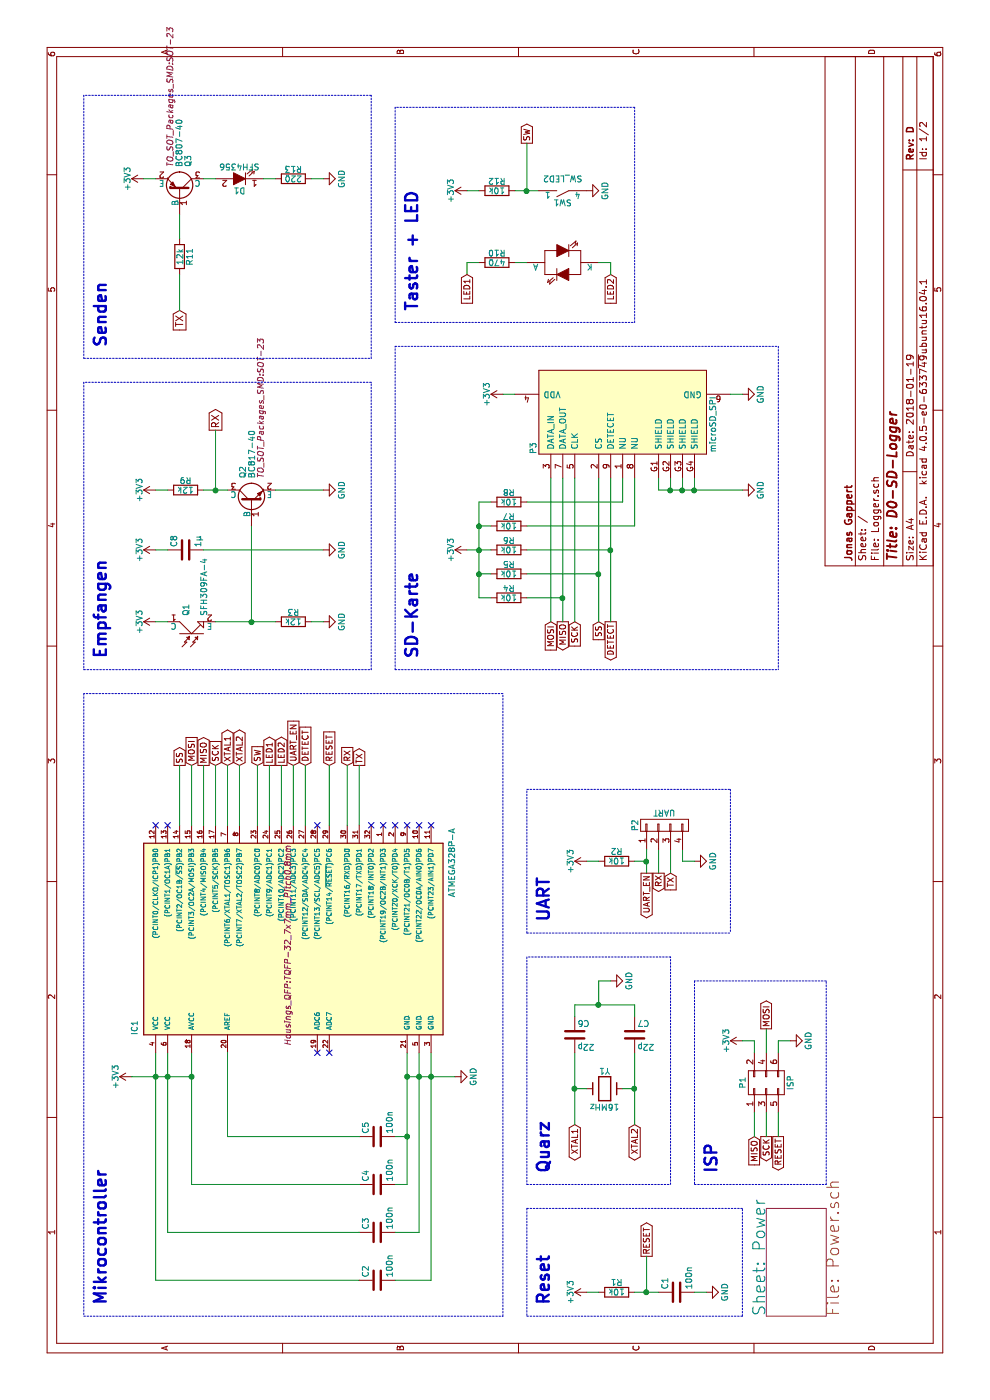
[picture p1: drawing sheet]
EESchema Schematic File Version 2
LIBS:Logger-rescue
LIBS:power
LIBS:device
LIBS:transistors
LIBS:conn
LIBS:linear
LIBS:regul
LIBS:74xx
LIBS:cmos4000
LIBS:adc-dac
LIBS:memory
LIBS:xilinx
LIBS:microcontrollers
LIBS:dsp
LIBS:microchip
LIBS:analog_switches
LIBS:motorola
LIBS:texas
LIBS:intel
LIBS:audio
LIBS:interface
LIBS:digital-audio
LIBS:philips
LIBS:display
LIBS:cypress
LIBS:siliconi
LIBS:opto
LIBS:atmel
LIBS:contrib
LIBS:valves
LIBS:card
LIBS:Logger-cache
EELAYER 25 0
EELAYER END
$Descr A4 11693 8268
encoding utf-8
Sheet 1 2
Title "D0-SD-Logger"
Date "2018-01-19"
Rev "D"
Comp "Jonas Gappert"
Comment1 ""
Comment2 ""
Comment3 ""
Comment4 ""
$EndDescr
$Comp
L ATMEGA328P-A IC1
U 1 1
P 3800 2400
F 0 "IC1" H 3050 3650 50  0000 L BNN
F 1 "ATMEGA328P-A" H 4200 1000 50  0000 L BNN
F 2 "Housings_QFP:TQFP-32_7x7mm_Pitch0.8mm" H 3800 2400 50  0000 C CIN
F 3 "" H 3800 2400 50  0000 C CNN
	1    3800 2400
	1    0    0    -1  
$EndComp
$Comp
L C C4
U 1 1
P 1800 3150
F 0 "C4" H 1825 3250 50  0000 L CNN
F 1 "100n" H 1825 3050 50  0000 L CNN
F 2 "Capacitors_SMD:C_0603_HandSoldering" H 1838 3000 50  0001 C CNN
F 3 "" H 1800 3150 50  0000 C CNN
	1    1800 3150
	1    0    0    -1  
$EndComp
$Comp
L C C3
U 1 1
P 1400 3150
F 0 "C3" H 1425 3250 50  0000 L CNN
F 1 "100n" H 1425 3050 50  0000 L CNN
F 2 "Capacitors_SMD:C_0603_HandSoldering" H 1438 3000 50  0001 C CNN
F 3 "" H 1400 3150 50  0000 C CNN
	1    1400 3150
	1    0    0    -1  
$EndComp
$Comp
L C C2
U 1 1
P 1000 3150
F 0 "C2" H 1025 3250 50  0000 L CNN
F 1 "100n" H 1025 3050 50  0000 L CNN
F 2 "Capacitors_SMD:C_0603_HandSoldering" H 1038 3000 50  0001 C CNN
F 3 "" H 1000 3150 50  0000 C CNN
	1    1000 3150
	1    0    0    -1  
$EndComp
$Comp
L +3V3 #PWR01
U 1 1
P 2700 1100
F 0 "#PWR01" H 2700 950 50  0001 C CNN
F 1 "+3V3" H 2700 1240 50  0000 C CNN
F 2 "" H 2700 1100 50  0000 C CNN
F 3 "" H 2700 1100 50  0000 C CNN
	1    2700 1100
	1    0    0    -1  
$EndComp
$Comp
L GND #PWR02
U 1 1
P 2700 3800
F 0 "#PWR02" H 2700 3550 50  0001 C CNN
F 1 "GND" H 2700 3650 50  0000 C CNN
F 2 "" H 2700 3800 50  0000 C CNN
F 3 "" H 2700 3800 50  0000 C CNN
	1    2700 3800
	1    0    0    -1  
$EndComp
$Comp
L Q_PHOTO_NPN Q1
U 1 1
P 6400 1600
F 0 "Q1" H 6550 1650 50  0000 L CNN
F 1 "SFH309FA-4" H 6550 1500 50  0000 L CNN
F 2 "LEDs:LED-3MM-SMD" H 6400 1600 50  0001 C CNN
F 3 "" H 6400 1600 50  0000 C CNN
	1    6400 1600
	1    0    0    -1  
$EndComp
$Comp
L R R3
U 1 1
P 6500 2450
F 0 "R3" V 6580 2450 50  0000 C CNN
F 1 "12k" V 6500 2450 50  0000 C CNN
F 2 "Resistors_SMD:R_0603_HandSoldering" V 6430 2450 50  0001 C CNN
F 3 "" H 6500 2450 50  0000 C CNN
	1    6500 2450
	1    0    0    -1  
$EndComp
$Comp
L C C8
U 1 1
P 7100 1550
F 0 "C8" H 7125 1650 50  0000 L CNN
F 1 "1µ" H 7125 1450 50  0000 L CNN
F 2 "Capacitors_SMD:C_0603_HandSoldering" H 7138 1400 50  0001 C CNN
F 3 "" H 7100 1550 50  0000 C CNN
	1    7100 1550
	1    0    0    -1  
$EndComp
$Comp
L R R9
U 1 1
P 7600 1550
F 0 "R9" V 7680 1550 50  0000 C CNN
F 1 "12k" V 7600 1550 50  0000 C CNN
F 2 "Resistors_SMD:R_0603_HandSoldering" V 7530 1550 50  0001 C CNN
F 3 "" H 7600 1550 50  0000 C CNN
	1    7600 1550
	1    0    0    -1  
$EndComp
$Comp
L BC817-40 Q2
U 1 1
P 7500 2100
F 0 "Q2" H 7700 2175 50  0000 L CNN
F 1 "BC817-40" H 7700 2100 50  0000 L CNN
F 2 "TO_SOT_Packages_SMD:SOT-23" H 7700 2025 50  0000 L CIN
F 3 "" H 7500 2100 50  0000 L CNN
	1    7500 2100
	1    0    0    -1  
$EndComp
$Comp
L GND #PWR03
U 1 1
P 6500 2700
F 0 "#PWR03" H 6500 2450 50  0001 C CNN
F 1 "GND" H 6500 2550 50  0000 C CNN
F 2 "" H 6500 2700 50  0000 C CNN
F 3 "" H 6500 2700 50  0000 C CNN
	1    6500 2700
	1    0    0    -1  
$EndComp
$Comp
L GND #PWR04
U 1 1
P 7100 2700
F 0 "#PWR04" H 7100 2450 50  0001 C CNN
F 1 "GND" H 7100 2550 50  0000 C CNN
F 2 "" H 7100 2700 50  0000 C CNN
F 3 "" H 7100 2700 50  0000 C CNN
	1    7100 2700
	1    0    0    -1  
$EndComp
$Comp
L GND #PWR05
U 1 1
P 7600 2700
F 0 "#PWR05" H 7600 2450 50  0001 C CNN
F 1 "GND" H 7600 2550 50  0000 C CNN
F 2 "" H 7600 2700 50  0000 C CNN
F 3 "" H 7600 2700 50  0000 C CNN
	1    7600 2700
	1    0    0    -1  
$EndComp
$Comp
L +3V3 #PWR06
U 1 1
P 7600 1300
F 0 "#PWR06" H 7600 1150 50  0001 C CNN
F 1 "+3V3" H 7600 1440 50  0000 C CNN
F 2 "" H 7600 1300 50  0000 C CNN
F 3 "" H 7600 1300 50  0000 C CNN
	1    7600 1300
	1    0    0    -1  
$EndComp
$Comp
L +3V3 #PWR07
U 1 1
P 6500 1300
F 0 "#PWR07" H 6500 1150 50  0001 C CNN
F 1 "+3V3" H 6500 1440 50  0000 C CNN
F 2 "" H 6500 1300 50  0000 C CNN
F 3 "" H 6500 1300 50  0000 C CNN
	1    6500 1300
	1    0    0    -1  
$EndComp
$Comp
L +3V3 #PWR08
U 1 1
P 7100 1300
F 0 "#PWR08" H 7100 1150 50  0001 C CNN
F 1 "+3V3" H 7100 1440 50  0000 C CNN
F 2 "" H 7100 1300 50  0000 C CNN
F 3 "" H 7100 1300 50  0000 C CNN
	1    7100 1300
	1    0    0    -1  
$EndComp
$Comp
L LED D1
U 1 1
P 10200 2000
F 0 "D1" H 10200 2100 50  0000 C CNN
F 1 "SFH4356" H 10200 1900 50  0000 C CNN
F 2 "LEDs:LED-3MM-SMD" H 10200 2000 50  0001 C CNN
F 3 "" H 10200 2000 50  0000 C CNN
	1    10200 2000
	0    -1   -1   0   
$EndComp
$Comp
L BC807-40 Q3
U 1 1
P 10100 1500
F 0 "Q3" H 10300 1575 50  0000 L CNN
F 1 "BC807-40" H 10300 1500 50  0000 L CNN
F 2 "TO_SOT_Packages_SMD:SOT-23" H 10300 1425 50  0000 L CIN
F 3 "" H 10100 1500 50  0000 L CNN
	1    10100 1500
	1    0    0    1   
$EndComp
$Comp
L R R13
U 1 1
P 10200 2450
F 0 "R13" V 10280 2450 50  0000 C CNN
F 1 "220" V 10200 2450 50  0000 C CNN
F 2 "Resistors_SMD:R_0603_HandSoldering" V 10130 2450 50  0001 C CNN
F 3 "" H 10200 2450 50  0000 C CNN
	1    10200 2450
	1    0    0    -1  
$EndComp
$Comp
L GND #PWR09
U 1 1
P 10200 2700
F 0 "#PWR09" H 10200 2450 50  0001 C CNN
F 1 "GND" H 10200 2550 50  0000 C CNN
F 2 "" H 10200 2700 50  0000 C CNN
F 3 "" H 10200 2700 50  0000 C CNN
	1    10200 2700
	1    0    0    -1  
$EndComp
$Comp
L R R11
U 1 1
P 9550 1500
F 0 "R11" V 9630 1500 50  0000 C CNN
F 1 "12k" V 9550 1500 50  0000 C CNN
F 2 "Resistors_SMD:R_0603_HandSoldering" V 9480 1500 50  0001 C CNN
F 3 "" H 9550 1500 50  0000 C CNN
	1    9550 1500
	0    1    1    0   
$EndComp
$Comp
L +3V3 #PWR010
U 1 1
P 10200 1200
F 0 "#PWR010" H 10200 1050 50  0001 C CNN
F 1 "+3V3" H 10200 1340 50  0000 C CNN
F 2 "" H 10200 1200 50  0000 C CNN
F 3 "" H 10200 1200 50  0000 C CNN
	1    10200 1200
	1    0    0    -1  
$EndComp
Text GLabel 8100 1800 2    60   Output ~ 0
RX
Text GLabel 9100 1500 0    60   Input ~ 0
TX
Text Notes 6200 900  0    100  ~ 20
Empfangen
Text Notes 8800 900  0    100  ~ 20
Senden
Text GLabel 5300 3000 2    50   Output ~ 0
TX
Text GLabel 5300 2900 2    50   Input ~ 0
RX
$Comp
L C C5
U 1 1
P 2200 3150
F 0 "C5" H 2225 3250 50  0000 L CNN
F 1 "100n" H 2225 3050 50  0000 L CNN
F 2 "Capacitors_SMD:C_0603_HandSoldering" H 2238 3000 50  0001 C CNN
F 3 "" H 2200 3150 50  0000 C CNN
	1    2200 3150
	1    0    0    -1  
$EndComp
$Comp
L C C1
U 1 1
P 900 5650
F 0 "C1" H 925 5750 50  0000 L CNN
F 1 "100n" H 925 5550 50  0000 L CNN
F 2 "Capacitors_SMD:C_0603_HandSoldering" H 938 5500 50  0001 C CNN
F 3 "" H 900 5650 50  0000 C CNN
	1    900  5650
	1    0    0    -1  
$EndComp
$Comp
L R R1
U 1 1
P 900 5150
F 0 "R1" V 980 5150 50  0000 C CNN
F 1 "10k" V 900 5150 50  0000 C CNN
F 2 "Resistors_SMD:R_0603_HandSoldering" V 830 5150 50  0001 C CNN
F 3 "" H 900 5150 50  0000 C CNN
	1    900  5150
	1    0    0    -1  
$EndComp
$Comp
L +3V3 #PWR011
U 1 1
P 4500 4900
F 0 "#PWR011" H 4500 4750 50  0001 C CNN
F 1 "+3V3" H 4500 5040 50  0000 C CNN
F 2 "" H 4500 4900 50  0000 C CNN
F 3 "" H 4500 4900 50  0000 C CNN
	1    4500 4900
	1    0    0    -1  
$EndComp
$Comp
L GND #PWR012
U 1 1
P 900 5900
F 0 "#PWR012" H 900 5650 50  0001 C CNN
F 1 "GND" H 900 5750 50  0000 C CNN
F 2 "" H 900 5900 50  0000 C CNN
F 3 "" H 900 5900 50  0000 C CNN
	1    900  5900
	1    0    0    -1  
$EndComp
Text GLabel 5300 2750 2    50   Input ~ 0
RESET
Text GLabel 1200 5400 2    50   Output ~ 0
RESET
Text GLabel 5300 1900 2    50   BiDi ~ 0
XTAL1
Text GLabel 5300 2000 2    50   BiDi ~ 0
XTAL2
$Comp
L CRYSTAL Y1
U 1 1
P 2600 5050
F 0 "Y1" H 2600 5200 50  0000 C CNN
F 1 "16MHz" H 2600 4900 50  0000 C CNN
F 2 "Crystals:SMD_7x4" H 2600 5050 50  0001 C CNN
F 3 "" H 2600 5050 50  0000 C CNN
	1    2600 5050
	0    1    1    0   
$EndComp
Text GLabel 2300 4800 0    50   BiDi ~ 0
XTAL1
Text GLabel 2300 5300 0    50   BiDi ~ 0
XTAL2
$Comp
L C C7
U 1 1
P 3050 5300
F 0 "C7" H 3075 5400 50  0000 L CNN
F 1 "22p" H 3075 5200 50  0000 L CNN
F 2 "Capacitors_SMD:C_0603_HandSoldering" H 3088 5150 50  0001 C CNN
F 3 "" H 3050 5300 50  0000 C CNN
	1    3050 5300
	0    1    1    0   
$EndComp
$Comp
L C C6
U 1 1
P 3050 4800
F 0 "C6" H 3075 4900 50  0000 L CNN
F 1 "22p" H 3075 4700 50  0000 L CNN
F 2 "Capacitors_SMD:C_0603_HandSoldering" H 3088 4650 50  0001 C CNN
F 3 "" H 3050 4800 50  0000 C CNN
	1    3050 4800
	0    1    1    0   
$EndComp
$Comp
L GND #PWR013
U 1 1
P 3500 5100
F 0 "#PWR013" H 3500 4850 50  0001 C CNN
F 1 "GND" H 3500 4950 50  0000 C CNN
F 2 "" H 3500 5100 50  0000 C CNN
F 3 "" H 3500 5100 50  0000 C CNN
	1    3500 5100
	1    0    0    -1  
$EndComp
$Comp
L CONN_02X03 P1
U 1 1
P 2650 6400
F 0 "P1" H 2650 6600 50  0000 C CNN
F 1 "ISP" H 2650 6200 50  0000 C CNN
F 2 "Pin_Headers:Pin_Header_Straight_2x03_Pitch2.54mm" H 2650 5200 50  0001 C CNN
F 3 "" H 2650 5200 50  0000 C CNN
	1    2650 6400
	1    0    0    -1  
$EndComp
$Comp
L +3V3 #PWR014
U 1 1
P 3000 6200
F 0 "#PWR014" H 3000 6050 50  0001 C CNN
F 1 "+3V3" H 3000 6340 50  0000 C CNN
F 2 "" H 3000 6200 50  0000 C CNN
F 3 "" H 3000 6200 50  0000 C CNN
	1    3000 6200
	1    0    0    -1  
$EndComp
$Comp
L GND #PWR015
U 1 1
P 3000 6600
F 0 "#PWR015" H 3000 6350 50  0001 C CNN
F 1 "GND" H 3000 6450 50  0000 C CNN
F 2 "" H 3000 6600 50  0000 C CNN
F 3 "" H 3000 6600 50  0000 C CNN
	1    3000 6600
	1    0    0    -1  
$EndComp
Text GLabel 5300 1600 2    50   Input ~ 0
MOSI
Text GLabel 5300 1700 2    50   Output ~ 0
MISO
Text GLabel 5300 1800 2    50   Input ~ 0
SCK
Text GLabel 3100 6400 2    50   Output ~ 0
MOSI
Text GLabel 2200 6300 0    50   Input ~ 0
MISO
Text GLabel 2200 6400 0    50   Output ~ 0
SCK
Text GLabel 2200 6500 0    50   Output ~ 0
RESET
Text GLabel 4400 5500 0    50   Output ~ 0
RX
Text GLabel 4400 5600 0    50   Input ~ 0
TX
$Comp
L GND #PWR016
U 1 1
P 4500 5800
F 0 "#PWR016" H 4500 5550 50  0001 C CNN
F 1 "GND" H 4500 5650 50  0000 C CNN
F 2 "" H 4500 5800 50  0000 C CNN
F 3 "" H 4500 5800 50  0000 C CNN
	1    4500 5800
	1    0    0    -1  
$EndComp
$Comp
L microSD_SPI_molex P3
U 1 1
P 8100 5300
F 0 "P3" H 7950 6150 50  0000 C CNN
F 1 "microSD_SPI" H 8150 4650 50  0000 C CNN
F 2 "Connectors:105162-0101" H 8100 5300 50  0001 C CNN
F 3 "" H 8100 5300 50  0000 C CNN
	1    8100 5300
	1    0    0    -1  
$EndComp
$Comp
L +3V3 #PWR017
U 1 1
P 8400 4200
F 0 "#PWR017" H 8400 4050 50  0001 C CNN
F 1 "+3V3" H 8400 4340 50  0000 C CNN
F 2 "" H 8400 4200 50  0000 C CNN
F 3 "" H 8400 4200 50  0000 C CNN
	1    8400 4200
	1    0    0    -1  
$EndComp
$Comp
L GND #PWR018
U 1 1
P 8400 6200
F 0 "#PWR018" H 8400 5950 50  0001 C CNN
F 1 "GND" H 8400 6050 50  0000 C CNN
F 2 "" H 8400 6200 50  0000 C CNN
F 3 "" H 8400 6200 50  0000 C CNN
	1    8400 6200
	1    0    0    -1  
$EndComp
Text GLabel 6500 4700 0    50   Output ~ 0
MISO
Text GLabel 6500 4600 0    50   Input ~ 0
MOSI
Text GLabel 6500 4800 0    50   Input ~ 0
SCK
Text GLabel 5300 1500 2    50   Output ~ 0
SS
Text GLabel 6500 5000 0    50   Input ~ 0
SS
$Comp
L R R7
U 1 1
P 7300 4250
F 0 "R7" V 7380 4250 50  0000 C CNN
F 1 "10k" V 7300 4250 50  0000 C CNN
F 2 "Resistors_SMD:R_0603_HandSoldering" V 7230 4250 50  0001 C CNN
F 3 "" H 7300 4250 50  0000 C CNN
	1    7300 4250
	1    0    0    -1  
$EndComp
$Comp
L R R8
U 1 1
P 7500 4250
F 0 "R8" V 7580 4250 50  0000 C CNN
F 1 "10k" V 7500 4250 50  0000 C CNN
F 2 "Resistors_SMD:R_0603_HandSoldering" V 7430 4250 50  0001 C CNN
F 3 "" H 7500 4250 50  0000 C CNN
	1    7500 4250
	1    0    0    -1  
$EndComp
$Comp
L R R5
U 1 1
P 6900 4250
F 0 "R5" V 6980 4250 50  0000 C CNN
F 1 "10k" V 6900 4250 50  0000 C CNN
F 2 "Resistors_SMD:R_0603_HandSoldering" V 6830 4250 50  0001 C CNN
F 3 "" H 6900 4250 50  0000 C CNN
	1    6900 4250
	1    0    0    -1  
$EndComp
$Comp
L R R4
U 1 1
P 6700 4250
F 0 "R4" V 6780 4250 50  0000 C CNN
F 1 "10k" V 6700 4250 50  0000 C CNN
F 2 "Resistors_SMD:R_0603_HandSoldering" V 6630 4250 50  0001 C CNN
F 3 "" H 6700 4250 50  0000 C CNN
	1    6700 4250
	1    0    0    -1  
$EndComp
$Comp
L GND #PWR019
U 1 1
P 7600 6200
F 0 "#PWR019" H 7600 5950 50  0001 C CNN
F 1 "GND" H 7600 6050 50  0000 C CNN
F 2 "" H 7600 6200 50  0000 C CNN
F 3 "" H 7600 6200 50  0000 C CNN
	1    7600 6200
	1    0    0    -1  
$EndComp
Text Notes 6200 3500 0    100  ~ 20
SD-Karte\n
Text Notes 1900 6000 0    100  ~ 20
ISP\n
Text Notes 1900 4600 0    100  ~ 20
Quarz
Wire Wire Line
	1800 3400 2900 3400
Wire Wire Line
	1800 3400 1800 3300
Wire Wire Line
	1400 3500 2900 3500
Wire Wire Line
	1400 3500 1400 3300
Wire Wire Line
	1000 3600 2900 3600
Wire Wire Line
	1000 3600 1000 3300
Wire Wire Line
	1000 3000 1000 1300
Wire Wire Line
	1000 1300 2900 1300
Wire Wire Line
	1400 3000 1400 1400
Wire Wire Line
	1400 1400 2900 1400
Wire Wire Line
	1800 3000 1800 1600
Wire Wire Line
	1800 1600 2900 1600
Wire Wire Line
	2700 1100 2700 1600
Connection ~ 2700 1600
Connection ~ 2700 1400
Connection ~ 2700 1300
Wire Wire Line
	2700 3800 2700 3400
Connection ~ 2700 3400
Connection ~ 2700 3500
Connection ~ 2700 3600
Wire Wire Line
	7300 2100 6500 2100
Wire Wire Line
	6500 1800 6500 2300
Connection ~ 6500 2100
Wire Wire Line
	6500 1400 6500 1300
Wire Wire Line
	7600 1400 7600 1300
Wire Wire Line
	7100 1400 7100 1300
Wire Wire Line
	7600 1700 7600 1900
Wire Wire Line
	7100 1700 7100 2700
Wire Wire Line
	6500 2600 6500 2700
Wire Wire Line
	7600 2700 7600 2300
Connection ~ 7600 1800
Wire Wire Line
	10200 1200 10200 1300
Wire Wire Line
	10200 1700 10200 1800
Wire Wire Line
	10200 2200 10200 2300
Wire Wire Line
	10200 2600 10200 2700
Wire Wire Line
	9700 1500 9900 1500
Wire Wire Line
	8100 1800 7600 1800
Wire Wire Line
	9100 1500 9400 1500
Wire Notes Line
	6100 700  6100 3100
Wire Notes Line
	6100 3100 8500 3100
Wire Notes Line
	8500 3100 8500 700 
Wire Notes Line
	8500 700  6100 700 
Wire Notes Line
	8700 700  8700 3100
Wire Notes Line
	8700 3100 10900 3100
Wire Notes Line
	10900 3100 10900 700 
Wire Notes Line
	10900 700  8700 700 
Wire Wire Line
	5300 3000 4800 3000
Wire Wire Line
	5300 2900 4800 2900
Wire Wire Line
	2200 3300 2200 3400
Connection ~ 2200 3400
Wire Wire Line
	2200 3000 2200 1900
Wire Wire Line
	2200 1900 2900 1900
Wire Wire Line
	900  5900 900  5800
Wire Wire Line
	900  5500 900  5300
Wire Wire Line
	900  5000 900  4900
Wire Wire Line
	5300 2750 4800 2750
Wire Wire Line
	1200 5400 900  5400
Connection ~ 900  5400
Wire Wire Line
	4800 1900 5300 1900
Wire Wire Line
	4800 2000 5300 2000
Wire Wire Line
	2300 4800 2900 4800
Wire Wire Line
	2300 5300 2900 5300
Wire Wire Line
	3200 4800 3300 4800
Wire Wire Line
	3300 4800 3300 5300
Wire Wire Line
	3300 5300 3200 5300
Wire Wire Line
	3300 5000 3500 5000
Wire Wire Line
	3500 5000 3500 5100
Connection ~ 3300 5000
Wire Wire Line
	2600 4900 2600 4800
Connection ~ 2600 4800
Wire Wire Line
	2600 5200 2600 5300
Connection ~ 2600 5300
Wire Wire Line
	5300 1800 4800 1800
Wire Wire Line
	4800 1700 5300 1700
Wire Wire Line
	5300 1600 4800 1600
Wire Wire Line
	2200 6500 2400 6500
Wire Wire Line
	2200 6400 2400 6400
Wire Wire Line
	2200 6300 2400 6300
Wire Wire Line
	2900 6300 3000 6300
Wire Wire Line
	3000 6300 3000 6200
Wire Wire Line
	2900 6400 3100 6400
Wire Wire Line
	2900 6500 3000 6500
Wire Wire Line
	3000 6500 3000 6600
Wire Wire Line
	4600 5500 4400 5500
Wire Wire Line
	4400 5600 4600 5600
Wire Wire Line
	4500 5800 4500 5700
Wire Wire Line
	4500 5700 4600 5700
Wire Wire Line
	5300 1500 4800 1500
Wire Wire Line
	6500 4600 7700 4600
Wire Wire Line
	6500 4700 7700 4700
Wire Wire Line
	6500 4800 7700 4800
Wire Wire Line
	6500 5000 7700 5000
Wire Wire Line
	6700 4400 6700 4700
Connection ~ 6700 4700
Wire Wire Line
	6900 4400 6900 5000
Connection ~ 6900 5000
Wire Wire Line
	7300 4400 7300 5300
Wire Wire Line
	7300 5300 7700 5300
Wire Wire Line
	7500 4400 7500 5200
Wire Wire Line
	7500 5200 7700 5200
Wire Wire Line
	6700 4100 6700 4000
Wire Wire Line
	6700 4000 7500 4000
Wire Wire Line
	7500 4000 7500 4100
Wire Wire Line
	7300 4100 7300 4000
Connection ~ 7300 4000
Wire Wire Line
	6900 4100 6900 4000
Connection ~ 6900 4000
Wire Wire Line
	8400 4200 8400 4300
Wire Wire Line
	8400 6100 8400 6200
Wire Wire Line
	7700 5500 7600 5500
Wire Wire Line
	7600 5500 7600 6200
Wire Wire Line
	7600 5700 7700 5700
Wire Wire Line
	7600 5600 7700 5600
Connection ~ 7600 5600
Wire Wire Line
	7600 5800 7700 5800
Connection ~ 7600 5700
Connection ~ 7600 5800
Wire Notes Line
	6100 3300 6100 6500
Wire Notes Line
	1800 5800 1800 6900
Wire Notes Line
	1800 6900 3500 6900
Wire Notes Line
	3500 6900 3500 5800
Wire Notes Line
	3500 5800 1800 5800
Wire Notes Line
	1800 4400 1800 5600
Wire Notes Line
	1800 5600 3700 5600
Wire Notes Line
	3700 5600 3700 4400
Wire Notes Line
	3700 4400 1800 4400
Text Notes 800  4600 0    100  ~ 20
Reset
Wire Notes Line
	700  4400 700  6200
Wire Notes Line
	700  6200 1600 6200
Wire Notes Line
	1600 6200 1600 4400
Wire Notes Line
	1600 4400 700  4400
Text Notes 4000 4600 0    100  ~ 20
UART
Text Notes 800  900  0    100  ~ 20
Mikrocontroller
Wire Notes Line
	700  700  700  4200
Wire Notes Line
	700  4200 5900 4200
Wire Notes Line
	5900 4200 5900 700 
Wire Notes Line
	5900 700  700  700 
$Sheet
S 700  6400 900  500 
U 5A2854BD
F0 "Power" 100
F1 "Power.sch" 100
$EndSheet
$Comp
L R R2
U 1 1
P 4500 5150
F 0 "R2" V 4580 5150 50  0000 C CNN
F 1 "10k" V 4500 5150 50  0000 C CNN
F 2 "Resistors_SMD:R_0603_HandSoldering" V 4430 5150 50  0001 C CNN
F 3 "" H 4500 5150 50  0000 C CNN
	1    4500 5150
	1    0    0    -1  
$EndComp
$Comp
L CONN_01X04 P2
U 1 1
P 4800 5550
F 0 "P2" H 4800 5800 50  0000 C CNN
F 1 "UART" V 4900 5550 50  0000 C CNN
F 2 "Pin_Headers:Pin_Header_Straight_1x04_Pitch2.54mm" H 4800 5550 50  0001 C CNN
F 3 "" H 4800 5550 50  0000 C CNN
	1    4800 5550
	1    0    0    -1  
$EndComp
Wire Wire Line
	4400 5400 4600 5400
Wire Wire Line
	4500 5400 4500 5300
Wire Wire Line
	4500 4900 4500 5000
Wire Notes Line
	3900 4400 3900 6100
$Comp
L +3V3 #PWR020
U 1 1
P 900 4900
F 0 "#PWR020" H 900 4750 50  0001 C CNN
F 1 "+3V3" H 900 5040 50  0000 C CNN
F 2 "" H 900 4900 50  0000 C CNN
F 3 "" H 900 4900 50  0000 C CNN
	1    900  4900
	1    0    0    -1  
$EndComp
Text GLabel 4400 5400 0    50   Output ~ 0
UART_EN
Wire Notes Line
	3900 4400 5100 4400
Wire Notes Line
	5100 4400 5100 6100
Wire Notes Line
	5100 6100 3900 6100
Connection ~ 4500 5400
Text GLabel 5300 2450 2    50   Input ~ 0
UART_EN
$Comp
L GND #PWR021
U 1 1
P 10100 4900
F 0 "#PWR021" H 10100 4650 50  0001 C CNN
F 1 "GND" H 10100 4750 50  0000 C CNN
F 2 "" H 10100 4900 50  0000 C CNN
F 3 "" H 10100 4900 50  0000 C CNN
	1    10100 4900
	1    0    0    -1  
$EndComp
$Comp
L R R12
U 1 1
P 10100 4150
F 0 "R12" V 10180 4150 50  0000 C CNN
F 1 "10k" V 10100 4150 50  0000 C CNN
F 2 "Resistors_SMD:R_0603_HandSoldering" V 10030 4150 50  0001 C CNN
F 3 "" H 10100 4150 50  0000 C CNN
	1    10100 4150
	1    0    0    -1  
$EndComp
$Comp
L +3V3 #PWR022
U 1 1
P 10100 3900
F 0 "#PWR022" H 10100 3750 50  0001 C CNN
F 1 "+3V3" H 10100 4040 50  0000 C CNN
F 2 "" H 10100 3900 50  0000 C CNN
F 3 "" H 10100 3900 50  0000 C CNN
	1    10100 3900
	1    0    0    -1  
$EndComp
Wire Wire Line
	10100 3900 10100 4000
Wire Wire Line
	10100 4300 10100 4500
$Comp
L SW_LED2 SW1
U 1 1
P 9800 4700
F 0 "SW1" V 10000 4700 50  0000 C CNN
F 1 "SW_LED2" V 10200 4700 50  0000 C CNN
F 2 "Buttons_Switches_SMD:4FSH9XX" V 9600 4700 50  0001 C CNN
F 3 "" V 9600 4700 50  0000 C CNN
	1    9800 4700
	1    0    0    -1  
$EndComp
Text GLabel 10500 4400 2    50   Output ~ 0
SW
Wire Wire Line
	10100 4400 10500 4400
Connection ~ 10100 4400
$Comp
L R R10
U 1 1
P 9500 4150
F 0 "R10" V 9580 4150 50  0000 C CNN
F 1 "470" V 9500 4150 50  0000 C CNN
F 2 "Resistors_SMD:R_0603_HandSoldering" V 9430 4150 50  0001 C CNN
F 3 "" H 9500 4150 50  0000 C CNN
	1    9500 4150
	1    0    0    -1  
$EndComp
Wire Wire Line
	9500 4300 9500 4400
Text GLabel 9400 3900 0    50   Input ~ 0
LED1
Wire Wire Line
	9400 3900 9500 3900
Wire Wire Line
	9500 3900 9500 4000
Text GLabel 9400 5100 0    50   Input ~ 0
LED2
Wire Wire Line
	9400 5100 9500 5100
Wire Wire Line
	9500 5100 9500 5000
Text Notes 9100 3500 0    100  ~ 20
Taster + LED
Wire Notes Line
	9000 3300 9000 5300
Wire Notes Line
	9000 5300 10800 5300
Wire Notes Line
	10800 5300 10800 3300
Wire Notes Line
	10800 3300 9000 3300
Text GLabel 5300 2150 2    50   Input ~ 0
SW
Text GLabel 5300 2250 2    50   Output ~ 0
LED1
Text GLabel 5300 2350 2    50   Output ~ 0
LED2
Wire Wire Line
	5300 2150 4800 2150
Wire Wire Line
	4800 2250 5300 2250
Wire Wire Line
	5300 2350 4800 2350
Text GLabel 6500 5100 0    50   Output ~ 0
DETECT
Wire Wire Line
	6500 5100 7700 5100
$Comp
L R R6
U 1 1
P 7100 4250
F 0 "R6" V 7180 4250 50  0000 C CNN
F 1 "10k" V 7100 4250 50  0000 C CNN
F 2 "Resistors_SMD:R_0603_HandSoldering" V 7030 4250 50  0001 C CNN
F 3 "" H 7100 4250 50  0000 C CNN
	1    7100 4250
	1    0    0    -1  
$EndComp
Wire Wire Line
	7100 4400 7100 5100
Connection ~ 7100 5100
Wire Wire Line
	7100 3900 7100 4100
Connection ~ 7100 4000
$Comp
L +3V3 #PWR023
U 1 1
P 7100 3900
F 0 "#PWR023" H 7100 3750 50  0001 C CNN
F 1 "+3V3" H 7100 4040 50  0000 C CNN
F 2 "" H 7100 3900 50  0000 C CNN
F 3 "" H 7100 3900 50  0000 C CNN
	1    7100 3900
	1    0    0    -1  
$EndComp
Wire Notes Line
	6100 3300 8800 3300
Wire Notes Line
	8800 3300 8800 6500
Wire Notes Line
	8800 6500 6100 6500
Text GLabel 5300 2550 2    50   Input ~ 0
DETECT
Wire Wire Line
	4800 2450 5300 2450
Wire Wire Line
	4800 2550 5300 2550
NoConn ~ 4800 1300
NoConn ~ 4800 1400
NoConn ~ 4800 3100
NoConn ~ 4800 3200
NoConn ~ 4800 3300
NoConn ~ 4800 3400
NoConn ~ 4800 3500
NoConn ~ 4800 3600
NoConn ~ 2900 2650
NoConn ~ 2900 2750
NoConn ~ 4800 2650
$EndSCHEMATC
